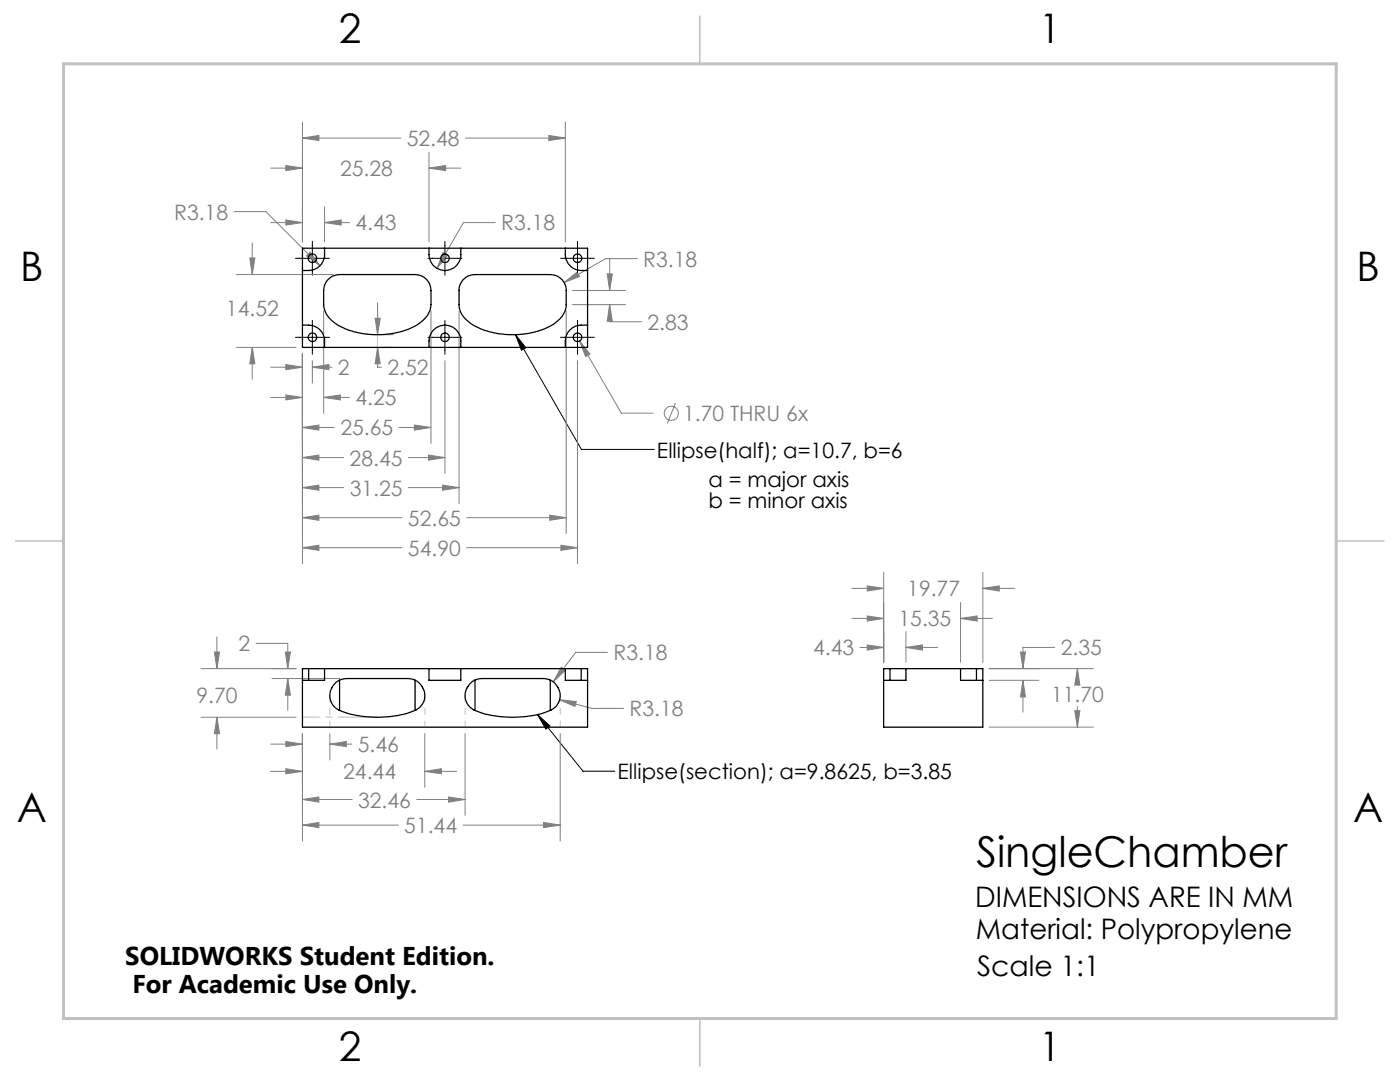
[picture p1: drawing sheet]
<svg xmlns="http://www.w3.org/2000/svg" width="279mm" height="216mm" viewBox="0 0 279 216" stroke-linecap="round" stroke-linejoin="round" font-family="sans-serif">
<g fill="none" stroke="#808080" stroke-width=".2">
<path d="M54 33.5h6.4M57 33l3.4 .5-3.4 .5zM60.4 27.6l3.2-.6v1zM60.4 24.4v23.9M60.4 27.6h19.6M85.6 33.5l3.3-.5v1zM85.6 30.4v17.9M85.6 33.5h6.4M92.9 27.6h19.9M109.5 27l3.3 .6-3.3 .4zM112.8 24.4v23.9M46.7 42.2h6.4l10.8 10.8"/>
<path d="M47.2 54.8h19.3M49.8 51.5h1.1l-.6 3.3zM50.3 48.4v6.4M54 44.4h6.4M57 43.9l3.4 .5-3.4 .5zM61.2 51l.7-.7 2 2.7zM64.8 44.4l3.3-.5v1zM64.8 41.2v7.1M64.8 44.4h4.9M88.4 50.4l.9 .5-2.1 2.7zM98.8 44.4h-6.3l-5.3 9.2M112.6 56.4l2.6-2.1 .5 .9z"/>
<path d="M114.3 58h10.5M121.2 54.6h1l-.5 3.4zM121.7 51.6v6.4M127.2 51.6h-6.3l-8.3 4.8M47.2 69.3h11.9M50.3 69.3l.6 3.3h-1.1zM50.3 69.3v6.4M54 73.3h6.4M54 79.3h6.4M57 72.7l3.4 .6-3.4 .5zM57 78.8l3.4 .5-3.4 .5zM60.4 70.6v41.9"/>
<path d="M62.3 73.3l3.4-.6v1.1zM62.3 73.3h3.9M62.3 72v4.4M64.6 79.3l3.3-.5v1zM64.6 62.1v20.4M64.6 79.3h5.1M74.9 63.5h1l-.5 3.3zM75.4 69.3l.5 3.3h-1zM75.4 69.3v4h.7M75.4 60.4v6.4M76.6 66.8h1.9M76.6 69.3h1.9"/>
<path d="M86 62.1v26.4M88.8 72v22.5M91.6 62.1v38.4M113 62.1v44.4M114.3 60.8h10.5M115.3 72v40.5M115.7 68.1l2.1 2.6-.9 .5zM115.7 68.1l8.3 14.3h6.4M121.7 60.8l.5 3.3h-1zM121.7 60.8v3.4h6.3M60.4 91.3l3.2-.5v1zM60.4 85.3l3.2-.5v1z"/>
<path d="M60.4 97.3l3.2-.5v1zM60.4 91.3h8.2M60.4 85.3h6.3M60.4 97.3h8.2M79.6 85.3h6.4M81.5 91.3h7.3M81.5 97.3h10.1M82.7 84.8l3.3 .5-3.3 .5zM85.5 90.8l3.3 .5-3.3 .5zM88.3 96.8l3.3 .5-3.3 .5zM134.8 80.4l-1.6 4.1M60.4 109.3l3.2-.5v1z"/>
<path d="M60.4 103.3l3.2-.5v1zM60.4 109.3h19.8M60.4 103.3h19.8M93.1 109.3h22.2M93.1 103.3h19.9M109.7 102.8l3.3 .5-3.3 .5zM111.9 108.8l3.4 .5-3.4 .5zM170 117.4h6.4M173.1 116.9l3.3 .5-3.3 .5zM176.4 114.2v18M196.1 117.4l3.3-.5v1zM196.1 114.2v18"/>
<path d="M196.1 117.4h6.4M40.1 133.4h19M42.8 130.1h1l-.5 3.3zM43.3 127.1v6.3M51.1 128.4h6.3v5M54.3 135.4h13.5M56.9 130.1h1.1l-.6 3.3zM57.4 135.4l.6 3.3h-1.1zM57.4 135.4v6.3M111.7 139.6l3.3 .4-.3 1zM111.7 139.6l6.4 1.8h6.4M112 133.1l.8 .6-2.4 2.4z"/>
<path d="M121.2 130.2h-6.3l-4.5 5.9M170 123.4h6.4M171.6 129.2h4.8M173.1 128.7l3.3 .5-3.3 .5zM173.1 122.9l3.3 .5-3.3 .5zM180.8 129.2l3.3-.5v1zM180.8 129.2h6.3M180.8 126v6.2M191.7 123.4l3.3-.5v1zM191.7 120.2v12M191.7 123.4h6.3M197.4 133.4h20.8"/>
<path d="M197.4 135.7h9.9M203.7 130.1h.9l-.4 3.3zM204.2 135.7l.4 3.4h-.9zM204.2 135.7v6.4M210.5 129.2h-6.3v4.2M215 133.4l.5 3.3h-1zM215 133.4v2.5M40.1 143.1h19M43.3 143.1v6.4M43.3 143.1l.5 3.3h-1zM54 148.5h6.4M54 153.9h6.4"/>
<path d="M57 148l3.4 .5-3.4 .5zM57 153.4l3.4 .5-3.4 .5zM60.4 159.5l3.2-.5v1.1zM60.4 146.4v21.4M60.4 159.5h9.9M65.8 148.5l3.3-.5v1zM65.8 146.4v5.3M65.8 148.5h4.4M83.1 159.5h9.7M84.8 146.4v10.7M84.8 153.9h6.3M84.8 153.9l3.3-.5v1z"/>
<path d="M89.5 159l3.3 .5-3.3 .6zM92.8 146.4v16.3M111.8 146.4v21.4M197.4 145.1h20.8M214.5 141.8h1l-.5 3.3zM215 141v4.1M60.4 164.6l3.2-.5v1zM60.4 164.6h19.1M92.4 164.6h19.4M108.5 164.1l3.3 .5-3.3 .5z"/>
<circle cx="134" cy="82.5" r="1.42"/>
</g>
<g fill="none" stroke="#000" stroke-width=".2">
<path d="M58.9 51.5h6.9M62.3 48.2v6.7M85.4 51.5h6.8M88.8 48.2v6.7M111.9 51.5h6.7M115.3 48.2v6.7M58.9 67.3h6.9M62.3 63.9v6.8M85.4 67.3h6.8M88.8 63.9v6.8M102.9 66.8l13.1 22.9h14.6M102.9 66.8l2.1 2.6-.9 .5z"/>
<path d="M111.9 67.3h6.7M115.3 63.9v6.8M107.3 142.6l9 11.3h6.4M107.3 142.6l2.4 2.3-.8 .6z"/>
</g>
<path d="M75.3 66.8v2.5" fill="none" stroke="#c0c0c0" stroke-width=".2" stroke-dasharray="15.2 1.3 1.3 1.3"/>
<path d="M65.8 138.9v6.2M84.8 138.8v6.3M92.8 138.8v6.3M111.8 138.8v6.3" fill="none" stroke="#c0c0c0" stroke-width=".2" stroke-dasharray="15.2 1.3 1.3 1.3" stroke-dashoffset="14"/>
<path d="M75.3 143.1h-14.9" fill="none" stroke="#c0c0c0" stroke-width=".2" stroke-dasharray="15.2 1.3 1.3 1.3" stroke-dashoffset="7.5"/>
<path d="M266.7 153.3v49.9h-240" fill="none" stroke="#c0c0c0" stroke-width=".2"/>
<path d="M139.7 3.2v9.5M3.1 107.9h9.6M266.7 107.9h9.5M139.7 203.2v9.6" fill="none" stroke="#c0c0c0" stroke-width=".3"/>
<path d="M12.7 12.7h254v190.5h-254z" fill="none" stroke="#c0c0c0" stroke-width=".6"/>
<path d="M102.9 66.8l2.1 2.6-.9 .5zM107.3 142.6l2.4 2.3-.8 .6z" fill="#000"/>
<g fill="#808080">
<path d="M74.9 63.5h1l-.5 3.3zM75.4 69.3l.5 3.3h-1zM65.8 148.5l3.3-.5v1zM57 148l3.4 .5-3.4 .5zM84.8 153.9l3.3-.5v1zM57 153.4l3.4 .5-3.4 .5zM89.5 159l3.3 .5-3.3 .6zM60.4 159.5l3.2-.5v1.1zM108.5 164.1l3.3 .5-3.3 .5zM60.4 164.6l3.2-.5v1zM43.3 143.1l.5 3.3h-1zM42.8 130.1h1l-.5 3.3z"/>
<path d="M57 72.7l3.4 .6-3.4 .5zM62.3 73.3l3.4-.6v1.1zM60.4 91.3l3.2-.5v1zM85.5 90.8l3.3 .5-3.3 .5zM60.4 109.3l3.2-.5v1zM111.9 108.8l3.4 .5-3.4 .5zM57 43.9l3.4 .5-3.4 .5zM64.8 44.4l3.3-.5v1zM57 33l3.4 .5-3.4 .5zM85.6 33.5l3.3-.5v1zM61.2 51l2.7 2-2-2.7zM115.7 68.1l1.2 3.1 .9-.5zM88.4 50.4l-1.2 3.2 2.1-2.7zM60.4 27.6l3.2-.6v1zM109.5 27l3.3 .6-3.3 .4zM50.3 69.3l.6 3.3h-1.1zM49.8 51.5h1.1l-.6 3.3zM57 78.8l3.4 .5-3.4 .5zM64.6 79.3l3.3-.5v1zM60.4 85.3l3.2-.5v1zM82.7 84.8l3.3 .5-3.3 .5zM60.4 97.3l3.2-.5v1zM88.3 96.8l3.3 .5-3.3 .5zM60.4 103.3l3.2-.5v1zM109.7 102.8l3.3 .5-3.3 .5zM112.6 56.4l3.1-1.2-.5-.9zM121.2 54.6h1l-.5 3.4zM121.7 60.8l.5 3.3h-1zM111.7 139.6l3 1.4 .3-1zM112 133.1l-1.6 3 2.4-2.4zM56.9 130.1h1.1l-.6 3.3zM57.4 135.4l.6 3.3h-1.1zM196.1 117.4l3.3-.5v1zM173.1 116.9l3.3 .5-3.3 .5zM214.5 141.8h1l-.5 3.3zM215 133.4l.5 3.3h-1zM204.2 135.7l.4 3.4h-.9zM203.7 130.1h.9l-.4 3.3zM180.8 129.2l3.3-.5v1zM173.1 128.7l3.3 .5-3.3 .5zM191.7 123.4l3.3-.5v1zM173.1 122.9l3.3 .5-3.3 .5z"/>
</g>
<g fill="none" stroke="#000" stroke-width=".25">
<path d="M60.4 49.5h56.9v19.8h-56.9zM64.8 49.5a4 4 0 0 1-.6 3.1 3.3 3.3 0 0 1-2.6 1.4h-1.2M65.4 55.8l.9-.7 1.5-.3h15a3.2 3.2 0 0 1 3.2 3.2v2.8a5.6 5.6 0 0 1-3.9 4.6 17 17 0 0 1-15-.8 5 5 0 0 1-2.5-3.8v-3.2l.2-.8zM85.6 49.5v1.3a3.2 3.2 0 0 0 3.2 3.2 3.2 3.2 0 0 0 3.2-3.2v-1.3M92.4 55.8l.9-.7 1.5-.3h15a3.2 3.2 0 0 1 3.2 3.2v2.8a5 5 0 0 1-2.9 4.1 17 17 0 0 1-16-.3 4.9 4.9 0 0 1-2.5-3.8v-3.2l.2-.8zM112.8 49.5v1.3a3.2 3.2 0 0 0 3.2 3.2h1.3M60.4 64.9h1.2a3.2 3.2 0 0 1 3.2 3.2v1.2M85.6 69.3v-1.2a3.2 3.2 0 0 1 3.2-3.2 3.2 3.2 0 0 1 3.2 3.2v1.2M117.3 64.9h-1.3a3.2 3.2 0 0 0-3.2 3.2v1.2M61.6 133.4h3.2M61.6 133.4h-1.2v11.7h56.9v-11.7h-1.3M61.6 133.4v2.3"/>
<path d="M64.8 133.4v2.3h-4.4M64.8 133.4h20.8M67.1 136.1l1-.5 1-.2h12.4a3.4 3.4 0 0 1 3.3 3 3.4 3.4 0 0 1-2.7 3.6 21.5 21.5 0 0 1-14.5-.3 3.3 3.3 0 0 1-.5-5.6zM67.8 135.7v6M82.8 135.7v6M85.6 133.4h6.4M85.6 133.4v2.3h6.4v-2.3M92 133.4h20.8M93.8 136.4l.9-.7 1.4-.3h12.4a3.3 3.3 0 0 1 3.3 3 3.3 3.3 0 0 1-2.7 3.6 21.5 21.5 0 0 1-14.5-.3 3.3 3.3 0 0 1-.8-5.3zM94.8 135.7v6M109.8 135.7v6M112.8 133.4h3.2"/>
<path d="M112.8 133.4v2.3h4.5M116 133.4v2.3M177.6 133.4h3.2M177.6 133.4h-1.2v11.7h19.7v-11.7h-1.2M177.6 133.4v2.3M180.8 133.4v2.3h-4.4M180.8 133.4h10.9M191.7 133.4h3.2M191.7 133.4v2.3h4.4M194.9 133.4v2.3"/>
<circle cx="62.3" cy="51.5" r=".85"/>
<circle cx="88.8" cy="51.5" r=".84"/>
<circle cx="115.3" cy="51.5" r=".85"/>
<circle cx="62.3" cy="67.3" r=".85"/>
<circle cx="88.8" cy="67.3" r=".84"/>
<circle cx="115.3" cy="67.3" r=".85"/>
</g>
<text font-size="8.5" x="194.9" y="173">SingleChamber</text>
<g font-size="8.1">
<text x="67.6" y="8.5">2</text>
<text x="207.3" y="8.5">1</text>
<text x="4" y="56.2">B</text>
<text x="270.7" y="56.2">B</text>
<text x="3.3" y="164.1">A</text>
<text x="270" y="164.1">A</text>
<text x="67.6" y="211.7">2</text>
<text x="207.3" y="211.7">1</text>
</g>
<g font-size="5.6">
<text x="194.6" y="180.9">DIMENSIONS ARE IN MM</text>
<text x="194.8" y="187.4">Material: Polypropylene</text>
<text x="195" y="194.8">Scale 1:1</text>
</g>
<g font-size="5.1">
<text x="25" y="192.5">SOLIDWORKS Student Edition.</text>
<text x="26.4" y="198.1">For Academic Use Only.</text>
</g>
<g font-size="4.2" fill="#808080">
<text x="81.2" y="29.1">52.48</text>
<text x="67.9" y="35.1">25.28</text>
<text x="34.8" y="43.8">R3.18</text>
<text x="71" y="46">4.43</text>
<text x="100" y="46">R3.18</text>
<text x="128.4" y="53.2">R3.18</text>
<text x="45.1" y="63">14.52</text>
<text x="129.2" y="65.8">2.83</text>
<text x="67.4" y="74.8">2</text>
<text x="77.3" y="74.8">2.52</text>
<text x="71" y="80.9">4.25</text>
<text x="136.3" y="84">1.70 THRU 6x</text>
<text x="67.9" y="86.9">25.65</text>
<text x="69.8" y="92.9">28.45</text>
<text x="69.8" y="98.9">31.25</text>
<text x="81.4" y="104.9">52.65</text>
<text x="81.4" y="110.9">54.90</text>
<text x="181.1" y="119">19.77</text>
<text x="179.3" y="125">15.35</text>
<text x="47.6" y="130">2</text>
<text x="122.5" y="131.8">R3.18</text>
<text x="162.3" y="130.8">4.43</text>
<text x="211.7" y="130.8">2.35</text>
<text x="39.2" y="140.2">9.70</text>
<text x="125.7" y="142.9">R3.18</text>
<text x="209.8" y="140">11.70</text>
<text x="68.5" y="155.5">24.44</text>
<text x="71.4" y="150.1">5.46</text>
<text x="71.5" y="161.1">32.46</text>
<text x="80.7" y="166.2">51.44</text>
</g>
<g font-size="4.2">
<text x="131.1" y="91.3">Ellipse(half); a=10.7, b=6</text>
<text x="141.4" y="97.1">a = major axis</text>
<text x="141.4" y="101.3">b = minor axis</text>
<text x="123.3" y="155.5">Ellipse(section); a=9.8625, b=3.85</text>
</g>
</svg>
